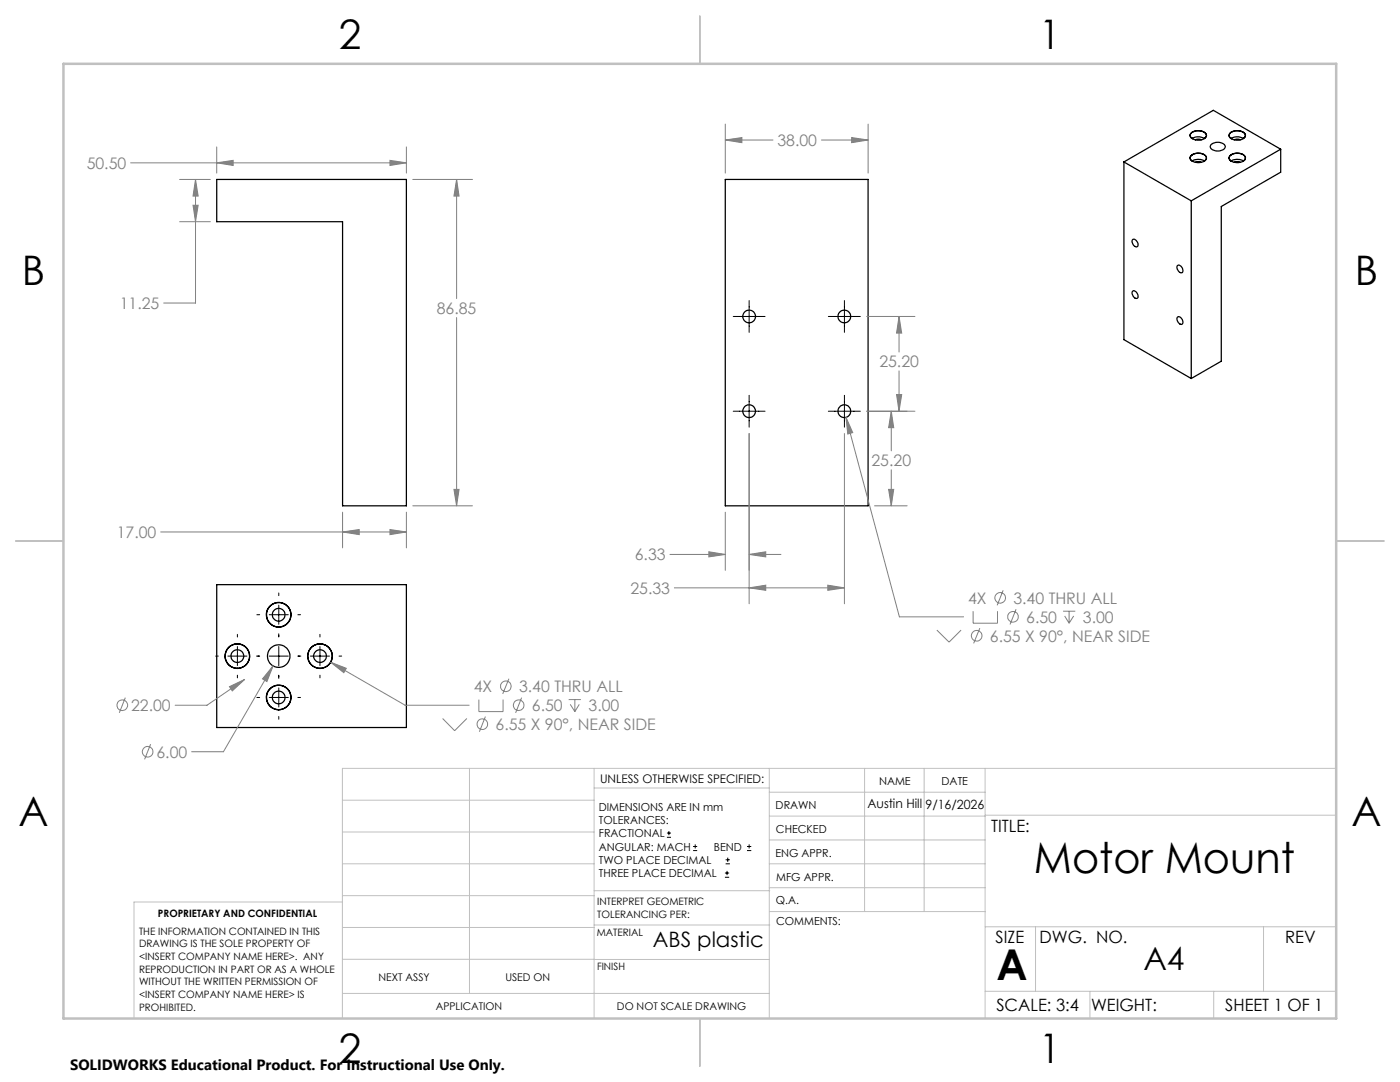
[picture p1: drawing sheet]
<svg xmlns="http://www.w3.org/2000/svg" width="279mm" height="216mm" viewBox="0 0 279 216" stroke-linecap="round" stroke-linejoin="round" font-family="sans-serif">
<g fill="none" stroke="#000" stroke-width=".25">
<path d="M43.3 35.8h37.8v65.1h-12.7v-56.7h-25.1zM144.7 35.8h28.5v65.1h-28.5zM224.3 32.3l13.4 7.8M224.3 32.3v35.5l13.4 7.7M237.8 26.5a2.05 2.05 0 0 1 3 .5 1.79 1.79 0 0 1-2.7 .8 .73 .73 0 0 1-.6-.6 .73 .73 0 0 1 .3-.7zM237.8 30.9a2.02 2.02 0 0 1 3 .6 1.5 1.5 0 0 1-2 .9 1.01 1.01 0 0 1-1.2-1.2zM237.9 32.1a2.34 2.34 0 0 1 2.5 0M237.9 27.6a2.56 2.56 0 0 1 2.5 0M238 32.2a.73 .73 0 0 1-.5-.8 .73 .73 0 0 1 .7-.6 1.92 1.92 0 0 1 2.6 .7l-.2 .4-.3 .3M238 26.4a.72 .72 0 0 0-.5 .6 .72 .72 0 0 0 .5 .7M238 26.4a2.2 2.2 0 0 1 2.7 .4l-.1 .6-.3 .3M238.5 32.4l.5-.2 .7 .2"/>
<path d="M238.5 27.9l.5-.1 .7 .1M241.7 28.9a1.94 1.94 0 0 1 2.8 .2 1.31 1.31 0 0 1-1.7 1 1.1 1.1 0 0 1-1.3-1zM245.5 31.1a2.2 2.2 0 0 1 3 .2 1.31 1.31 0 0 1-1.7 1.2 1.26 1.26 0 0 1-1.5-1.1zM245.6 26.5a2.07 2.07 0 0 1 3 .5 1.75 1.75 0 0 1-2.5 .8 .78 .78 0 0 1-.7-.5 .78 .78 0 0 1 .2-.8zM245.7 32.1h.1a2.37 2.37 0 0 1 2.3 0M245.7 27.6a2.56 2.56 0 0 1 2.4 0M245.8 32.2a.73 .73 0 0 1-.5-.8 .73 .73 0 0 1 .7-.6 1.88 1.88 0 0 1 2.5 .7l-.1 .4-.3 .3M245.8 27.7a.77 .77 0 0 1-.5-.9 .77 .77 0 0 1 .9-.6 1.65 1.65 0 0 1 2.3 .9l-.4 .6M246.3 32.4l.5-.2 .7 .2M246.3 27.9l.5-.1 .7 .1M255.6 29.8l-13.5-7.8-17.8 10.3M255.6 29.8l-17.9 10.3"/>
<path d="M255.6 29.8v4.6l-11.9 6.8v30.9l-6 3.4M226 58.1a.86 .86 0 0 1 1.1 1.1 .49 .49 0 0 1-.5 .4 .49 .49 0 0 1-.4-.4l-.3-.7zM226 47.8a.9 .9 0 0 1 1.1 1.1 .44 .44 0 0 1-.4 .4 .44 .44 0 0 1-.4-.3 1.04 1.04 0 0 1-.3-1.2zM234.9 53a.87 .87 0 0 1 1.2 1.1 .48 .48 0 0 1-.5 .3 .48 .48 0 0 1-.5-.4l-.2-.6zM237.7 40.1v35.4M234.9 63.3a.87 .87 0 0 1 1.2 1.1 .43 .43 0 0 1-.4 .4 .43 .43 0 0 1-.5-.3 1.11 1.11 0 0 1-.3-1.2zM43.3 116.7h37.8v28.5h-37.8z"/>
<circle cx="149.5" cy="63.2" r="1.27"/>
<circle cx="168.5" cy="63.1" r="1.28"/>
<circle cx="149.5" cy="82.1" r="1.27"/>
<circle cx="168.5" cy="82" r="1.28"/>
<circle cx="47.4" cy="130.9" r="2.46"/>
<circle cx="47.4" cy="130.9" r="1.28"/>
<circle cx="55.6" cy="122.7" r="2.46"/>
<circle cx="55.6" cy="122.7" r="1.28"/>
<circle cx="55.6" cy="139.2" r="1.28"/>
<circle cx="55.6" cy="139.2" r="2.46"/>
<circle cx="55.6" cy="130.9" r="2.25"/>
<circle cx="55.6" cy="139.2" r="2.44"/>
<circle cx="55.6" cy="122.7" r="2.43"/>
<circle cx="63.9" cy="130.9" r="2.46"/>
<circle cx="63.9" cy="130.9" r="1.28"/>
</g>
<path d="M82.4 35.8h11.9M91.1 35.8v23.8M91.1 63.4v37.5M90.6 97.6h1l-.5 3.3zM82.4 100.9h11.9" fill="none" stroke="#808080" stroke-width=".2"/>
<g fill="none" stroke="#c0c0c0" stroke-width=".2">
<path d="M68.3 159.7h50.3M93.7 153.3v44.9M118.6 153.3v49.9M118.6 157.2h34.9M153.5 153.3v49.9M153.5 158.1h43.1M172.5 153.3v28.6M184.4 153.3v28.6M196.6 153.3v49.9M266.7 153.3h-198.4v49.9M68.3 178.7h50.3M68.3 172.4h50.3"/>
<path d="M68.3 166h50.3M68.3 180h-41.6v23.2M118.6 177.7h35M153.5 167.6h43.1M153.5 162.8h43.1M153.5 172.4h43.1M153.5 177.1h43.1M196.6 162.7h70.1M68.3 198.2h85.2M68.3 191.4l85.2 .1M68.3 185.1h50.3M118.6 184.6h35"/>
<path d="M153.6 181.9h43M196.6 197.8h70.1M196.6 184.9h70.1M206.7 184.9v12.9M217.5 197.8v5.4M242.2 197.8v5.4M252.2 184.9v12.9"/>
</g>
<path d="M139.7 3.2v9.5M3.1 107.9h9.6M266.7 107.9h9.5M139.7 203.2v9.6" fill="none" stroke="#c0c0c0" stroke-width=".25"/>
<path d="M12.7 12.7h254v190.5h-254z" fill="none" stroke="#c0c0c0" stroke-width=".5"/>
<path d="M90.6 97.6h1l-.5 3.3z" fill="#808080"/>
<path d="M91.1 35.8l.5 3.3h-1z" fill="none" stroke="#808080" stroke-width=".2"/>
<path d="M91.1 35.8l.5 3.3h-1z" fill="#808080"/>
<path d="M35.8 35.8h6.2M39 35.8l.5 3.3h-1zM39 35.8v24.7h-6.3M35.8 44.2h6.2" fill="none" stroke="#808080" stroke-width=".2"/>
<path d="M39 35.8l.5 3.3h-1z" fill="#808080"/>
<path d="M38.5 41h1l-.5 3.2z" fill="none" stroke="#808080" stroke-width=".2"/>
<path d="M38.5 41h1l-.5 3.2z" fill="#808080"/>
<path d="M26.1 32.5h55M43.3 29.3v5.2M77.8 32l3.3 .5-3.3 .5zM81.1 29.3v5.2" fill="none" stroke="#808080" stroke-width=".2"/>
<path d="M77.8 32l3.3 .5-3.3 .5z" fill="#808080"/>
<path d="M43.3 32.5l3.2-.5v1z" fill="none" stroke="#808080" stroke-width=".2"/>
<path d="M43.3 32.5l3.2-.5v1z" fill="#808080"/>
<path d="M32.1 106.2h49M68.4 102.2v7.1M77.8 105.7l3.3 .5-3.3 .5zM81.1 102.2v7.1" fill="none" stroke="#808080" stroke-width=".2"/>
<path d="M77.8 105.7l3.3 .5-3.3 .5z" fill="#808080"/>
<path d="M68.4 106.2l3.3-.5v1z" fill="none" stroke="#808080" stroke-width=".2"/>
<path d="M68.4 106.2l3.3-.5v1z" fill="#808080"/>
<g fill="none" stroke="#808080" stroke-width=".2">
<path d="M54.5 132.9l-1.2 3.1-.9-.5zM54.5 132.9l-9.9 17.1h-6.4M30.1 148.5l-1.2 3"/>
<circle cx="29.5" cy="150" r="1.06"/>
</g>
<path d="M54.5 132.9l-1.2 3.1-.9-.5z" fill="#808080"/>
<g fill="none" stroke="#808080" stroke-width=".2">
<path d="M25 139.2l-1.2 3M45.8 137l3-1.4-2.4 2.3zM48.8 135.6l-7.5 5.1h-6.3"/>
<circle cx="24.4" cy="140.7" r="1.06"/>
</g>
<path d="M45.8 137l3-1.4-2.4 2.3z" fill="#808080"/>
<g fill="none" stroke="#808080" stroke-width=".2">
<path d="M66 132.2l3.1 1.1-.5 .9zM66 132.2l14.9 8.5h12.7M95.6 139.6v2.4h4.8v-2.4M101.6 135.4l-1.3 3.1M104.1 139.2l-1.2 3M113.5 139.6h2.4M114.7 139.6v2.4M88.3 143.4l2.4 2.4 2.5-2.4M96.9 143l-1.2 3M113.8 140.5l.9 1.5M115.6 140.5l-.9 1.5"/>
<circle cx="101" cy="136.9" r="1.06"/>
<circle cx="96.3" cy="144.5" r="1.06"/>
<circle cx="103.5" cy="140.7" r="1.06"/>
</g>
<path d="M66 132.2l3.1 1.1-.5 .9z" fill="#808080"/>
<path d="M173 82.1h8M177.9 82.1l.5 3.2h-1.1zM177.9 82.1v7.9M177.9 93.7v7.2M174.5 100.9h6.5" fill="none" stroke="#808080" stroke-width=".2"/>
<g fill="none" stroke="#000" stroke-width=".2">
<path d="M55.6 118.3v.6M43 130.9h.6M45.5 130.9h3.8M47.4 126.6v.5M47.4 129v3.8M47.4 134.7v.6M51.2 130.9h.6M51.3 122.7h.5M51.3 139.2h.5M53.7 130.9h3.8M53.7 122.7h3.8M53.7 139.2h3.8"/>
<path d="M55.6 120.8v3.8M55.6 126.5v.6M55.6 129v3.8M55.6 134.7v.7M55.6 137.3v3.8M59.4 130.9h.6M59.4 122.7h.6M59.4 139.2h.6M61.9 130.9h3.9M63.9 126.6v.5M63.9 129v3.8M63.9 134.7v.6"/>
<path d="M67.7 130.9h.5M55.6 143v.5"/>
</g>
<path d="M177.9 82.1l.5 3.2h-1.1z" fill="#808080"/>
<path d="M177.3 97.6h1.1l-.5 3.3z" fill="none" stroke="#808080" stroke-width=".2"/>
<path d="M177.3 97.6h1.1l-.5 3.3z" fill="#808080"/>
<path d="M173 63.1h9.6M179.4 63.1l.6 3.4h-1.1zM179.4 63.1v7.1M179.4 74v8.1M173 82.1h9.6" fill="none" stroke="#808080" stroke-width=".2"/>
<path d="M179.4 63.1l.6 3.4h-1.1z" fill="#808080"/>
<path d="M178.9 78.7h1.1l-.6 3.4z" fill="none" stroke="#808080" stroke-width=".2"/>
<path d="M178.9 78.7h1.1l-.6 3.4z" fill="#808080"/>
<path d="M149.5 86.5v34M168.5 86.5v34M134.6 117.3h33.9M165.2 116.8l3.3 .5-3.3 .5z" fill="none" stroke="#808080" stroke-width=".2"/>
<path d="M165.2 116.8l3.3 .5-3.3 .5z" fill="#808080"/>
<path d="M149.5 117.3l3.3-.5v1z" fill="none" stroke="#808080" stroke-width=".2"/>
<path d="M149.5 117.3l3.3-.5v1z" fill="#808080"/>
<path d="M149.5 86.5v27.3M133.7 110.6h11M144.7 102.2v11.6M149.5 110.6l3.3-.5v1zM149.5 110.6h6.4" fill="none" stroke="#808080" stroke-width=".2"/>
<path d="M149.5 110.6l3.3-.5v1z" fill="#808080"/>
<path d="M141.5 110.1l3.2 .5-3.2 .5z" fill="none" stroke="#808080" stroke-width=".2"/>
<path d="M141.5 110.1l3.2 .5-3.2 .5z" fill="#808080"/>
<g fill="none" stroke="#808080" stroke-width=".2">
<path d="M168.8 83.3l1.4 3-1 .3zM168.8 83.3l10.7 39.8h12.8M200.2 117.8l-1.2 3M187 125.7l2.4 2.4 2.4-2.4M194.2 122v2.4h4.9v-2.4M195.5 125.3l-1.2 3.1M202.8 121.6l-1.2 3M212.2 122h2.4M212.5 122.9l.9 1.5M213.4 122v2.4M214.3 122.9l-.9 1.5"/>
<circle cx="199.6" cy="119.3" r="1.06"/>
<circle cx="194.9" cy="126.9" r="1.06"/>
<circle cx="202.2" cy="123.1" r="1.06"/>
</g>
<path d="M168.8 83.3l1.4 3-1 .3z" fill="#808080"/>
<path d="M144.7 24.8v9.7M144.7 27.9h9.6M163.9 27.9h9.3M170 27.4l3.2 .5-3.2 .6zM173.2 24.8v9.7" fill="none" stroke="#808080" stroke-width=".2"/>
<path d="M170 27.4l3.2 .5-3.2 .6z" fill="#808080"/>
<path d="M144.7 27.9l3.4-.5v1.1z" fill="none" stroke="#808080" stroke-width=".2"/>
<path d="M144.7 27.9l3.4-.5v1.1z" fill="#808080"/>
<g fill="none" stroke="#000" stroke-width=".2">
<path d="M149.5 60v6.3M168.5 60v6.3M146.3 63.1h6.4M149.5 78.9v6.3M165.3 63.1h6.4M168.5 78.9v6.3M146.3 82.1h6.4M165.3 82.1h6.4M133.1 167.1h.8M133.1 166.2h.8M133.5 165.8v.9M138.3 169.7h.8"/>
<path d="M138.3 168.9h.8M138.7 168.5v.8M144.7 175h.8M144.7 174.2h.8M144.8 172.4h.9M144.8 171.6h.9M145.1 173.8v.8M145.2 171.1v.9M149.1 169.7h.8M149.1 168.9h.8M149.5 168.5v.8"/>
</g>
<g font-size="8.5">
<text x="206.3" y="174.2">Motor Mount</text>
<text x="198.9" y="195.5">A</text>
</g>
<g font-size="8.1">
<text x="67.6" y="9.7">2</text>
<text x="207.3" y="9.7">1</text>
<text x="4.4" y="57">B</text>
<text x="270.4" y="57">B</text>
<text x="3.7" y="164.9">A</text>
<text x="269.7" y="164.9">A</text>
<text x="67.6" y="212.2">2</text>
<text x="207.3" y="212.2">1</text>
</g>
<text font-size="6.3" x="228.2" y="193.5">A4</text>
<text font-size="4.2" x="130.3" y="188.9">ABS plastic</text>
<g font-size="3.4">
<text x="197.8" y="166">TITLE:</text>
<text x="198.7" y="188.1">SIZE</text>
<text x="207.5" y="188.1">DWG. NO.</text>
<text x="256.5" y="188.2">REV</text>
<text x="198.8" y="201.7">SCALE: 3:4</text>
<text x="217.7" y="201.8">WEIGHT:</text>
<text x="244.5" y="201.7">SHEET 1 OF 1</text>
</g>
<g font-size="3.2" fill="#808080">
<text x="155.2" y="29.1">38.00</text>
<text x="17.3" y="33.7">50.50</text>
<text x="23.9" y="61.6">11.25</text>
<text x="87.2" y="62.6">86.85</text>
<text x="175.5" y="73.3">25.20</text>
<text x="173.9" y="93">25.20</text>
<text x="23.3" y="107.3">17.00</text>
<text x="126.7" y="111.8">6.33</text>
<text x="125.8" y="118.5">25.33</text>
<text x="193.2" y="120.5">4X</text>
<text x="202.3" y="120.5">3.40 THRU ALL</text>
<text x="204.8" y="124.3">6.50</text>
<text x="216.1" y="124.3">3.00</text>
<text x="197.6" y="128">6.55 X 90°, NEAR SIDE</text>
<text x="26.2" y="141.9">22.00</text>
<text x="94.6" y="138.1">4X</text>
<text x="103.6" y="138.1">3.40 THRU ALL</text>
<text x="106.2" y="141.9">6.50</text>
<text x="117.5" y="141.9">3.00</text>
<text x="98.9" y="145.7">6.55 X 90°, NEAR SIDE</text>
<text x="31.2" y="151.2">6.00</text>
</g>
<text font-size="3" x="14" y="213.5">SOLIDWORKS Educational Product. For Instructional Use Only.</text>
<g font-size="2.5">
<text x="173.1" y="161.3">Austin Hill</text>
<text x="184.7" y="161.4">9/16/2026</text>
</g>
<text font-size="2.4" x="119.8" y="156.2">UNLESS OTHERWISE SPECIFIED:</text>
<g font-size="2.2">
<text x="119.5" y="161.8">DIMENSIONS ARE IN mm</text>
<text x="154.8" y="161.4">DRAWN</text>
<text x="175.4" y="156.6">NAME</text>
<text x="187.9" y="156.7">DATE</text>
<text x="119.5" y="164.4">TOLERANCES:</text>
<text x="119.5" y="167.1">FRACTIONAL</text>
<text x="154.9" y="166.3">CHECKED</text>
<text x="119.5" y="169.7">ANGULAR: MACH</text>
<text x="119.5" y="172.4">TWO PLACE DECIMAL</text>
<text x="142.5" y="169.7">BEND</text>
<text x="154.8" y="170.9">ENG APPR.</text>
<text x="119.5" y="175">THREE PLACE DECIMAL</text>
<text x="154.9" y="175.7">MFG APPR.</text>
<text x="154.9" y="180.4">Q.A.</text>
<text x="154.9" y="184.6">COMMENTS:</text>
</g>
<g font-size="2.1">
<text x="75.5" y="195.7">NEXT ASSY</text>
<text x="100.9" y="195.7">USED ON</text>
<text x="86.9" y="201.5">APPLICATION</text>
<text x="123.1" y="201.6">DO NOT SCALE DRAWING</text>
</g>
<g font-size="2">
<text x="31.5" y="182.9">PROPRIETARY AND CONFIDENTIAL</text>
<text x="119.2" y="180.6">INTERPRET GEOMETRIC</text>
<text x="119.2" y="183.1">TOLERANCING PER:</text>
<text x="27.8" y="186.5">THE INFORMATION CONTAINED IN THIS</text>
<text x="27.8" y="189">DRAWING IS THE SOLE PROPERTY OF</text>
<text x="27.8" y="191.6">&lt;INSERT COMPANY NAME HERE&gt;. ANY</text>
<text x="119.1" y="186.7">MATERIAL</text>
<text x="27.8" y="194.1">REPRODUCTION IN PART OR AS A WHOLE</text>
<text x="27.8" y="196.6">WITHOUT THE WRITTEN PERMISSION OF</text>
<text x="119.1" y="193.5">FINISH</text>
<text x="27.8" y="199.1">&lt;INSERT COMPANY NAME HERE&gt; IS</text>
<text x="27.8" y="201.7">PROHIBITED.</text>
</g>
</svg>
